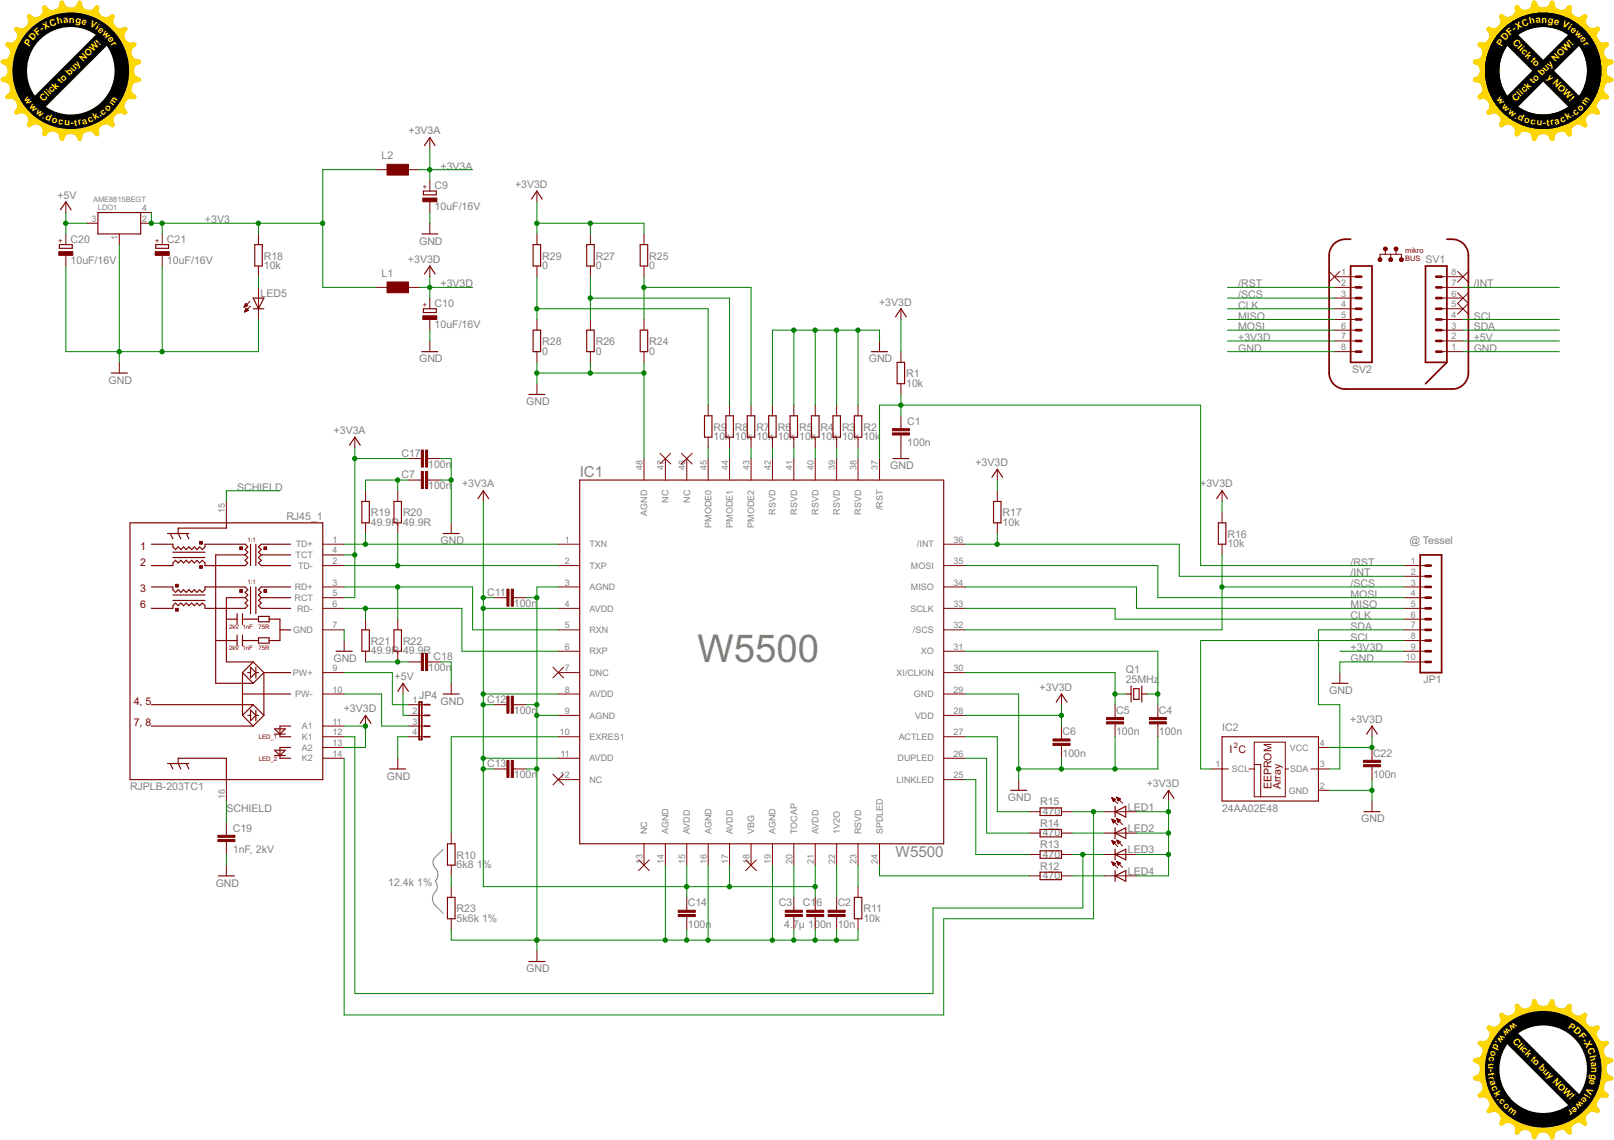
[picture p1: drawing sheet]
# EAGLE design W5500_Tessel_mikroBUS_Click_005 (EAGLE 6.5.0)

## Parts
C1  100n  C-EUC0603K  [C0603K]
C2  10n  C-EUC0402K  [C0402K]
C3  4.7µ  C-EUC0603K  [C0603K]
C4  100n  C-EUC0402K  [C0402K]
C5  100n  C-EUC0402K  [C0402K]
C6  100n  C-EUC0402K  [C0402K]
C7  100n  C-EUC0402K  [C0402K]
C9  10uF/16V  CPOL-EUA/3216-18R  [A/3216-18R]
C10  10uF/16V  CPOL-EUA/3216-18R  [A/3216-18R]
C11  100n  C-EUC0402K  [C0402K]
C12  100n  C-EUC0402K  [C0402K]
C13  100n  C-EUC0402K  [C0402K]
C14  100n  C-EUC0402K  [C0402K]
C16  100n  C-EUC0402K  [C0402K]
C17  100n  C-EUC0402K  [C0402K]
C18  100n  C-EUC0402K  [C0402K]
C19  1nF, 2kV  C-EUC3216  [C3216]
C20  10uF/16V  CPOL-EUA/3216-18R  [A/3216-18R]
C21  10uF/16V  CPOL-EUA/3216-18R  [A/3216-18R]
C22  100n  C-EUC0402K  [C0402K]
IC1  W5500  [LQFP48]
IC2  24AA02E48  24AA00OT  [SOT23-5L]
JP1  @ Tessel  MA10-1  [MA10-1]
JP4  JP4E  [JP4]
L1  WE-CBF_0603  [0603]
L2  WE-CBF_0603  [0603]
LDO1  AME8815BEGT  [SOT223]
LED1  LEDCHIPLED_0603  [CHIPLED_0603]
LED2  LEDCHIPLED_0603  [CHIPLED_0603]
LED3  LEDCHIPLED_0603  [CHIPLED_0603]
LED4  LEDCHIPLED_0603  [CHIPLED_0603]
LED5  LEDCHIPLED_0603  [CHIPLED_0603]
Q1  25MHz  SMD02502-4  [SMD02502-4]
R1  10k  R-EU_R0402  [R0402]
R2  10k  R-EU_R0402  [R0402]
R3  10k  R-EU_R0402  [R0402]
R4  10k  R-EU_R0402  [R0402]
R5  10k  R-EU_R0402  [R0402]
R6  10k  R-EU_R0402  [R0402]
R7  10k  R-EU_R0402  [R0402]
R8  10k  R-EU_R0402  [R0402]
R9  10k  R-EU_R0402  [R0402]
R10  6k8 1%  R-EU_R0402  [R0402]
R11  10k  R-EU_R0402  [R0402]
R12  470  R-EU_R0402  [R0402]
R13  470  R-EU_R0402  [R0402]
R14  470  R-EU_R0402  [R0402]
R15  470  R-EU_R0402  [R0402]
R16  10k  R-EU_R0402  [R0402]
R17  10k  R-EU_R0402  [R0402]
R18  10k  R-EU_R0402  [R0402]
R19  49.9R  R-EU_R0402  [R0402]
R20  49.9R  R-EU_R0402  [R0402]
R21  49.9R  R-EU_R0402  [R0402]
R22  49.9R  R-EU_R0402  [R0402]
R23  5k6k 1%  R-EU_R0402  [R0402]
R24  0  R-EU_R0402  [R0402]
R25  0  R-EU_R0402  [R0402]
R26  0  R-EU_R0402  [R0402]
R27  0  R-EU_R0402  [R0402]
R28  0  R-EU_R0402  [R0402]
R29  0  R-EU_R0402  [R0402]
RJ45_1  RJPLB-203TC1  [RJPLB-203]
SV1  MA08-1  [MA08-1]
SV2  MA08-1  [MA08-1]

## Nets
+3V3: C21.+ L1.2 L2.2 LDO1.2 LDO1.4 R18.2
+3V3A: C9.+ C11.1 C12.1 C13.1 C14.1 C16.1 C17.1 IC1.4(AVDD) IC1.8(AVDD) IC1.11(AVDD) IC1.15(AVDD) IC1.17(AVDD) IC1.21(AVDD) L2.1 RJ45_1.4(TCT) RJ45_1.5(RCT)
+3V3D: C6.1 C10.+ C22.1 IC1.28(VDD) IC2.4(VCC) JP1.9 L1.1 LED1.A LED2.A LED3.A LED4.A R1.2 R16.2 R17.2 R25.2 R27.2 R29.2 RJ45_1.11(A1) RJ45_1.13(A2) SV2.7
+5V: C20.+ JP4.2 LDO1.3 SV1.2
/INT: IC1.36(/INT) JP1.2 R17.1 SV1.7
/RST: C1.1 IC1.37(/RST) JP1.1 R1.1 SV2.2
/SCS: IC1.32(/SCS) JP1.3 R16.1 SV2.3
ACTLED: IC1.27(ACTLED) R15.1
CLK: IC1.33(SCLK) JP1.6 SV2.4
GND: C1.2 C2.2 C3.2 C4.2 C5.2 C6.2 C7.2 C9.- C10.- C11.2 C12.2 C13.2 C14.2 C16.2 C17.2 C18.2 C19.2 C20.- C21.- C22.2 IC1.3(AGND) IC1.9(AGND) IC1.14(AGND) IC1.16(AGND) IC1.19(AGND) IC1.29(GND) IC1.48(AGND) IC2.2(GND) JP1.10 JP4.4 LDO1.1 LED5.C R2.2 R3.2 R4.2 R5.2 R6.2 R11.1 R23.1 R24.1 R26.1 R28.1 RJ45_1.7(GND) SV1.1 SV2.8
MISO: IC1.34(MISO) JP1.5 SV2.5
MOSI: IC1.35(MOSI) JP1.4 SV2.6
N$4: IC1.25(LINKLED) R13.1
N$5: R10.1 R23.2
N$9: IC1.23(RSVD) R11.2
N$10: IC1.38(RSVD) R2.1
N$11: IC1.39(RSVD) R3.1
N$12: IC1.40(RSVD) R4.1
N$13: IC1.41(RSVD) R5.1
N$14: IC1.42(RSVD) R6.1
N$15: IC1.43(PMODE2) R7.1
N$16: IC1.44(PMODE1) R8.1
N$17: IC1.45(PMODE0) R9.1
N$18: R9.2 R28.2 R29.1
N$19: R8.2 R26.2 R27.1
N$20: R7.2 R24.2 R25.1
N$22: IC1.10(EXRES1) R10.2
N$23: C2.1 IC1.22(1V2O)
N$24: C3.1 IC1.20(TOCAP)
N$25: IC1.24(SPDLED) R12.1
N$26: IC1.26(DUPLED) R14.1
N$28: LED4.C R12.2
N$29: LED3.C R13.2 RJ45_1.12(K1)
N$30: LED2.C R14.2
N$31: LED1.C R15.2 RJ45_1.14(K2)
N$32: C4.1 IC1.31(XO) Q1.3
N$33: C5.1 IC1.30(XI/CLKIN) Q1.1
N$34: LED5.A R18.1
N$35: C7.1 R19.2 R20.2
N$36: C18.1 R21.1 R22.1
POE+: JP4.1 RJ45_1.9(PW+)
POE-: JP4.3 RJ45_1.10(PW-)
RXN: IC1.6(RXP) R21.2 RJ45_1.6(RD-)
RXP: IC1.5(RXN) R22.2 RJ45_1.3(RD+)
SCHIELD: C19.1 RJ45_1.15(SCHIELD_1) RJ45_1.16(SCHIELD_2)
SCL: IC2.1(SCL) JP1.8 SV1.4
SDA: IC2.3(SDA) JP1.7 SV1.3
TXN: IC1.2(TXP) R20.1 RJ45_1.2(TD-)
TXP: IC1.1(TXN) R19.1 RJ45_1.1(TD+)
Unconnected: IC1.7(DNC) IC1.12(NC) IC1.13(NC) IC1.18(VBG) IC1.46(NC) IC1.47(NC) SV1.5 SV1.6 SV1.8 SV2.1

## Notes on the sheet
- mikro
  BUS
- W5500
- 12.4k 1%

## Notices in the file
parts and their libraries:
wuerth-elektronik: Copyright: Würth Elektronik eiSos
